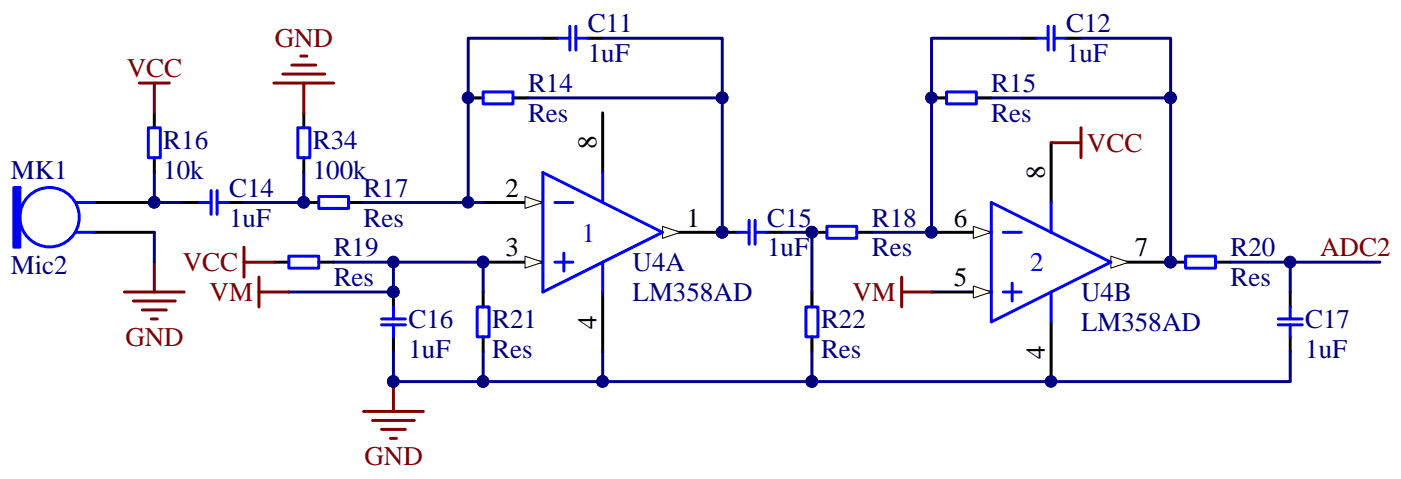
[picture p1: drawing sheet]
<svg xmlns="http://www.w3.org/2000/svg" width="297mm" height="102mm" viewBox="0 0 297 102" stroke-linecap="round" stroke-linejoin="round" font-family="sans-serif">
<path d="M32.7 23.9v3.2M32.7 33.4v3.2M127.8 23.9v12.7M20 43h12.7M20 49.3h12.7M140.5 49.3h12.6" fill="none" stroke="#000" stroke-width=".63"/>
<g fill="none" stroke="#00f" stroke-width=".63">
<path d="M31.5 27.1h2.5v6.3h-2.5zM16.2 49.3h3.8M16.2 43h3.8"/>
<circle cx="10.5" cy="46.1" r="6.3"/>
</g>
<path d="M2.9 39.8v12.6h1.3v-12.6z" fill-rule="evenodd" fill="#00f" stroke="#00f" stroke-width=".63"/>
<path d="M29.5 17.6h6.4M32.7 17.6v6.3M32.7 55.6v6.3M26.4 61.9h12.6M28.3 63.8h8.9M30.2 65.8h5.1M32.1 67.7h1.3" fill="none" stroke="#800000" stroke-width=".63"/>
<path d="M32.7 36.6v6.4h6.3M32.7 49.3v6.3" fill="none" stroke="#000080" stroke-width=".63"/>
<path d="M140.5 48l3.8 1.3-3.8 1.3z" fill="#ffffe8" stroke="#000" stroke-width=".21"/>
<path d="M102.4 55.6h12.7M127.8 61.9v12.7" fill="none" stroke="#000" stroke-width=".63"/>
<path d="M111.3 54.3l3.8 1.3-3.8 1.3z" fill="#ffffe8" stroke="#000" stroke-width=".21"/>
<path d="M102.4 43h12.7" fill="none" stroke="#000" stroke-width=".63"/>
<path d="M111.3 41.7l3.8 1.3-3.8 1.2z" fill="#ffffe8" stroke="#000" stroke-width=".21"/>
<path d="M115.1 36.6l25.4 12.7-25.4 12.6zM127.8 36.6v6.4M117.6 55.6h3.9M117.6 43h3.9M119.5 53.7v3.8M127.8 55.6v6.3" fill="none" stroke="#00f" stroke-width=".63"/>
<path d="M222.9 30.3v12.7M235.5 55.6h12.7M222.9 68.3v12.6" fill="none" stroke="#000" stroke-width=".63"/>
<path d="M235.5 54.3l3.8 1.3-3.8 1.3z" fill="#ffffe8" stroke="#000" stroke-width=".21"/>
<path d="M197.5 61.9h12.7" fill="none" stroke="#000" stroke-width=".63"/>
<path d="M206.4 60.7l3.8 1.2-3.8 1.3z" fill="#ffffe8" stroke="#000" stroke-width=".21"/>
<path d="M197.5 49.3h12.7" fill="none" stroke="#000" stroke-width=".63"/>
<path d="M206.4 48l3.8 1.3-3.8 1.3z" fill="#ffffe8" stroke="#000" stroke-width=".21"/>
<g fill="none" stroke="#00f" stroke-width=".63">
<path d="M102.4 19.5h6.4v2.5h-6.4zM118.3 8.1h2.5M120.8 5.6v5M122.1 8.1h2.5M122.1 5.6v5M200.7 19.5h6.3v2.5h-6.3zM219.7 8.1h2.5M222.2 5.6v5M223.5 8.1h2.5M223.5 5.6v5M63.1 27.1h2.6v6.3h-2.6zM42.2 43h2.6"/>
<path d="M44.8 40.4v5.1M46 43h2.6M46 40.4v5.1M61.2 54.3h6.4v2.6h-6.4zM67.6 41.7h6.3v2.5h-6.3zM156.3 49.3h2.5M158.8 46.7v5.1M160.1 49.3h2.5M160.1 46.7v5.1M175.3 48h6.3v2.6h-6.3zM210.2 43l25.3 12.6-25.3 12.7zM212.7 49.3h3.8"/>
<path d="M222.9 43v6.3M251.4 54.3h6.3v2.6h-6.3zM80.9 67.7h5.1M80.9 68.9h5.1M83.4 65.1v2.6M83.4 68.9v2.5M101.2 65.1h2.5v6.3h-2.5zM170.9 65.1h2.5v6.3h-2.5zM212.7 61.9h3.8M214.6 60.1v3.7M222.9 61.9v6.4M271 67.7h5.1"/>
<path d="M271 68.9h5.1M273.6 65.1v2.6M273.6 68.9v2.5"/>
</g>
<g fill="none" stroke="#000" stroke-width=".63">
<path d="M115.1 8.1h3.2M124.6 8.1h3.2M216.5 8.1h3.2M226 8.1h3.2M64.4 23.9v3.2M64.4 33.4v3.2M99.3 20.8h3.1M108.8 20.8h3.1M197.5 20.8h3.2M207 20.8h3.2M39 43h3.2M48.6 43h3.1"/>
<path d="M58.1 55.6h3.1M64.4 43h3.2M67.6 55.6h3.1M73.9 43h3.2M153.1 49.3h3.2M162.6 49.3h3.2M172.1 49.3h3.2M181.6 49.3h3.2M248.2 55.6h3.2M257.7 55.6h3.2M83.4 61.9v3.2M83.4 71.4v3.2"/>
<path d="M102.4 61.9v3.2M102.4 71.4v3.2M172.1 61.9v3.2M172.1 71.4v3.2M273.6 61.9v3.2M273.6 71.4v3.2"/>
</g>
<g fill="none" stroke="#000080" stroke-width=".63">
<path d="M115.1 8.1h-15.8v34.9M127.8 8.1h25.3v12.7M216.5 8.1h-19v41.2h-12.7M229.2 8.1h19v12.7M64.4 36.6v6.4h-12.7M111.9 20.8h41.2v28.5M210.2 20.8h38v34.8M70.7 55.6h31.7v6.3M77.1 43h25.3M83.4 55.6v6.3h-22.2M165.8 49.3h6.3v12.6M260.9 55.6h31.7"/>
<path d="M273.6 55.6v6.3M83.4 74.6v6.3h19v-6.3M127.8 74.6v6.3h-25.4M172.1 74.6v6.3h-44.3M273.6 74.6v6.3h-101.5"/>
</g>
<g fill="none" stroke="#800000" stroke-width=".63">
<path d="M58.1 17.6h12.6M60 15.7h8.9M61.9 13.8h5M63.8 11.9h1.2M64.4 17.6v6.3M222.9 30.3h6.3M229.2 27.1v6.3M51.7 52.4v6.4M51.7 55.6h6.4M54.9 58.8v6.3M191.2 58.8v6.3M54.9 61.9h6.3"/>
<path d="M191.2 61.9h6.3M77.1 87.3h12.7M79 89.2h8.9M80.9 91.1h5.1M82.8 93h1.2M83.4 80.9v6.4"/>
</g>
<g fill="#000080" stroke="#000080" stroke-width=".21">
<circle cx="32.7" cy="42.9" r="1.23"/>
<circle cx="153.1" cy="49.3" r="1.24"/>
<circle cx="102.4" cy="55.6" r="1.23"/>
<circle cx="222.8" cy="80.9" r="1.24"/>
<circle cx="248.2" cy="55.6" r="1.24"/>
<circle cx="197.5" cy="49.3" r="1.24"/>
<circle cx="64.4" cy="42.9" r="1.23"/>
<circle cx="83.4" cy="61.9" r="1.24"/>
<circle cx="102.4" cy="80.9" r="1.23"/>
<circle cx="83.4" cy="80.9" r="1.24"/>
<circle cx="99.2" cy="20.7" r="1.24"/>
<circle cx="153.1" cy="20.7" r="1.24"/>
<circle cx="99.2" cy="42.9" r="1.23"/>
<circle cx="172.1" cy="49.3" r="1.24"/>
<circle cx="197.5" cy="20.7" r="1.24"/>
<circle cx="248.2" cy="20.7" r="1.24"/>
<circle cx="127.8" cy="80.9" r="1.24"/>
<circle cx="83.4" cy="55.6" r="1.24"/>
<circle cx="172.1" cy="80.9" r="1.24"/>
<circle cx="273.5" cy="55.6" r="1.24"/>
</g>
<g font-size="5.7" fill="#800000">
<text x="58.3" y="10.1">GND</text>
<text x="26.9" y="16.4">VCC</text>
<text x="230.5" y="32.2">VCC</text>
<text x="38.8" y="57.6">VCC</text>
<text x="279.9" y="54.4">ADC2</text>
<text x="44.4" y="63.9">VM</text>
<text x="180.7" y="63.9">VM</text>
<text x="26.6" y="73.4">GND</text>
<text x="77.3" y="98.7">GND</text>
</g>
<g font-size="5.7" fill="#000080">
<text x="124.6" y="6.9">C11</text>
<text x="226" y="6.9">C12</text>
<text x="124.6" y="13.2">1uF</text>
<text x="226" y="13.2">1uF</text>
<text x="111.9" y="19.5">R14</text>
<text x="210.2" y="19.5">R15</text>
<text x="111.9" y="25.9">Res</text>
<text x="210.2" y="25.9">Res</text>
<text x="34.6" y="31.6">R16</text>
<text x="66.3" y="31.6">R34</text>
<text x="2.3" y="37.9">MK1</text>
<text x="34.6" y="37.9">10k</text>
<text x="48.6" y="41.7">C14</text>
<text x="66.3" y="37.9">100k</text>
<text x="77.1" y="41.7">R17</text>
<text x="48.6" y="48.1">1uF</text>
<text x="77.1" y="48.1">Res</text>
<text x="162.7" y="48.1">C15</text>
<text x="184.8" y="48.1">R18</text>
<text x="2.3" y="58.2">Mic2</text>
<text x="70.8" y="54.4">R19</text>
<text x="134.1" y="57.6">U4A</text>
<text x="162.7" y="54.4">1uF</text>
<text x="184.8" y="54.4">Res</text>
<text x="260.9" y="54.4">R20</text>
<text x="70.8" y="60.7">Res</text>
<text x="134.1" y="63.9">LM358AD</text>
<text x="229.2" y="63.9">U4B</text>
<text x="260.9" y="60.7">Res</text>
<text x="86.6" y="69.6">C16</text>
<text x="104.3" y="69.6">R21</text>
<text x="174.1" y="69.6">R22</text>
<text x="229.2" y="70.2">LM358AD</text>
<text x="276.7" y="69.6">C17</text>
<text x="86.6" y="75.9">1uF</text>
<text x="104.3" y="75.9">Res</text>
<text x="174.1" y="75.9">Res</text>
<text x="276.7" y="75.9">1uF</text>
</g>
<g font-size="5.7">
<text x="126.4" y="31.5" transform="rotate(-90 126.4 31.5)">8</text>
<text x="107.2" y="41.7">2</text>
<text x="221.5" y="37.9" transform="rotate(-90 221.5 37.9)">8</text>
<text x="145.5" y="48.1">1</text>
<text x="202.3" y="48.1">6</text>
<text x="107.2" y="54.4">3</text>
<text x="240.6" y="54.4">7</text>
<text x="202.3" y="60.7">5</text>
<text x="126.4" y="69.9" transform="rotate(-90 126.4 69.9)">4</text>
<text x="221.5" y="76.2" transform="rotate(-90 221.5 76.2)">4</text>
</g>
<g font-size="5.7" fill="#00f">
<text x="123.4" y="51.2">1</text>
<text x="218.4" y="57.6">2</text>
</g>
</svg>
